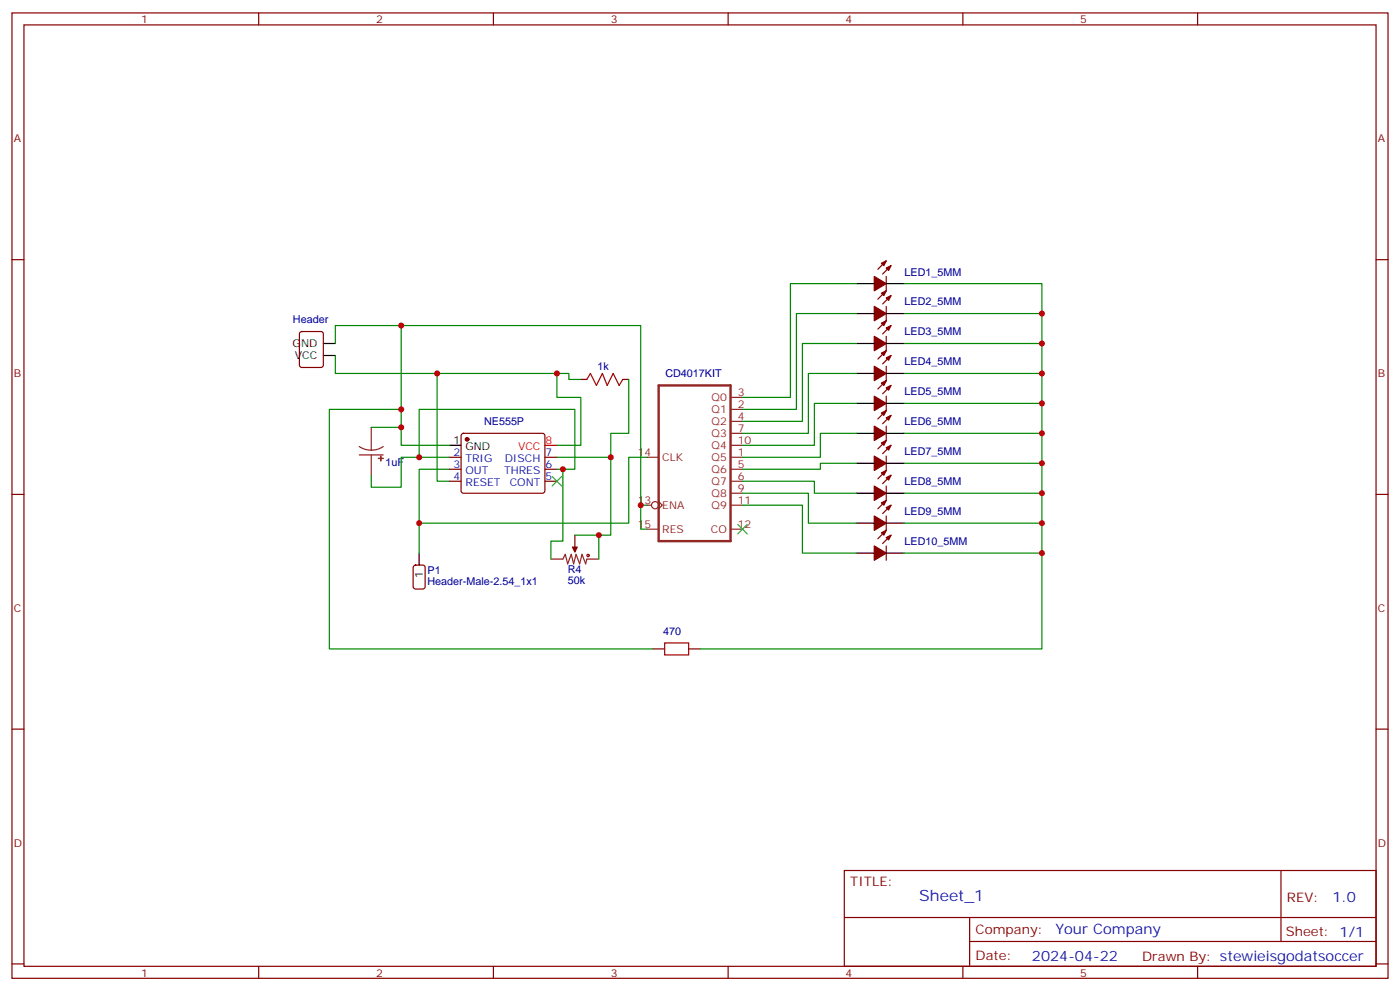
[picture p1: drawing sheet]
<svg xmlns="http://www.w3.org/2000/svg" width="412mm" height="292mm" viewBox="0 0 412 292" stroke-linecap="round" stroke-linejoin="round" font-family="sans-serif">
<g fill="none" stroke="#870000" stroke-width=".35">
<path d="M3.5 3.8h405.4v284.3h-405.4zM7.1 7.3h398.2v277.3h-398.2zM76.2 3.8v3.5M145.3 3.8v3.5M214.5 3.8v3.5M283.6 3.8v3.5M352.8 3.8v3.5M3.5 76.5h3.6M261.1 76.8l-2.5 2.5M262.5 78.2l-2.5 2.5M405.3 76.5h3.6M88.4 97.9l.5-.3h5.6l.7 .5v9.4l-.4 .7h-5.9l-.7-.4v-9.4z"/>
<path d="M261.1 81.4v4.3l-2.5 2.4M261.1 90.2v4.3l-2.5 2.4M261.1 99.1v4.2l-2.5 2.5M262.5 87.1l-2.5 2.4M262.5 95.9l-2.5 2.5M171.1 111.8h1.8M183.4 111.8h1.8M261.1 107.9v4.2l-2.5 2.5M261.1 116.7v4.2l-2.5 2.5M262.5 104.7l-2.5 2.5M262.5 113.5l-2.5 2.5M132.3 134.7h3.5"/>
<path d="M132.3 138.2h3.5M136.1 127.8l.4-.2h23.3l.5 .2 .2 .5-.1 16.5-.6 .5-23.5-.1-.5-.6v-16.3zM160.5 134.7h3.5M160.5 138.2h3.5M261.1 125.5v4.3l-2.5 2.4M261.1 134.3v4.3l-2.5 2.4M262.5 122.3l-2.5 2.5M262.5 131.2l-2.5 2.4M262.5 140l-2.5 2.5M3.5 145.6h3.6M132.3 141.7h3.5M160.5 141.7h3.5"/>
<path d="M169.3 157.6v3.5M261.1 143.2v4.2l-2.5 2.5M261.1 152v4.2l-2.5 2.5M262.5 148.8l-2.5 2.5M262.5 157.6l-2.5 2.5M405.3 145.6h3.6M121.9 166.6l.5-.2h2.1l.7 .5v5.9l-.4 .6-2.4 .1-.6-.5-.1-5.9zM261.1 160.8v4.2M192.3 191.1h3.5M202.8 191.1h3.6M3.5 214.8h3.6M405.3 214.8h3.6"/>
<path d="M248.7 256.4h156.6v28.2h-156.6zM377.3 256.4v20.9M248.7 270.2h156.5M285.6 277.3h119.6M285.6 270.2v14.2M3.5 283.9h3.6M76.2 284.6v3.5M145.3 284.6v3.5M214.5 284.6v3.5M283.6 284.6v3.5M352.8 284.6v3.5M405.3 283.9h3.6"/>
</g>
<g fill="#870000" stroke="#870000" stroke-width=".35">
<path d="M259.6 77.5l1.5-.7-.8 1.4z"/>
<path d="M261.1 79l1.4-.8-.7 1.5z"/>
<path d="M257.5 81.4l3.6 2.1-3.6 2.2z"/>
<path d="M168.6 161.1h1.4l-.7 1.5z"/>
<path d="M259.6 86.4l1.5-.7-.8 1.4z"/>
<path d="M261.1 87.8l1.4-.7-.7 1.4z"/>
<path d="M257.5 90.2l3.6 2.2-3.6 2.1z"/>
<path d="M259.6 95.2l1.5-.7-.8 1.4z"/>
<path d="M261.1 96.6l1.4-.7-.7 1.4z"/>
<path d="M257.5 99.1l3.6 2.1-3.6 2.1z"/>
<path d="M259.6 104l1.5-.7-.8 1.4z"/>
<path d="M261.1 105.4l1.4-.7-.7 1.4z"/>
<path d="M257.5 107.9l3.6 2.1-3.6 2.1z"/>
<path d="M259.6 112.8l1.5-.7-.8 1.4z"/>
<path d="M261.1 114.2l1.4-.7-.7 1.4z"/>
<path d="M257.5 116.7l3.6 2.1-3.6 2.1z"/>
<path d="M259.6 121.6l1.5-.7-.8 1.4z"/>
<path d="M261.1 123l1.4-.7-.7 1.5z"/>
<path d="M257.5 125.5l3.6 2.1-3.6 2.2z"/>
<path d="M259.6 130.5l1.5-.7-.8 1.4z"/>
<path d="M261.1 131.9l1.4-.7-.7 1.4z"/>
<path d="M257.5 134.3l3.6 2.2-3.6 2.1z"/>
<path d="M259.6 139.3l1.5-.7-.8 1.4z"/>
<path d="M261.1 140.7l1.4-.7-.7 1.4z"/>
<path d="M257.5 143.2l3.6 2.1-3.6 2.1z"/>
<path d="M259.6 148.1l1.5-.7-.8 1.4z"/>
<path d="M261.1 149.5l1.4-.7-.7 1.4z"/>
<path d="M257.5 152l3.6 2.1-3.6 2.1z"/>
<path d="M259.6 156.9l1.5-.7-.8 1.4z"/>
<path d="M261.1 158.3l1.4-.7-.7 1.4z"/>
<path d="M257.5 160.8l3.6 2.1-3.6 2.1z"/>
<circle cx="137.6" cy="129.4" r=".53"/>
</g>
<g fill="none" stroke="#000" stroke-width=".35">
<path d="M252.2 83.5h5.3M252.2 92.4h5.3M261.1 83.5h5.2M261.1 92.4h5.2M95.2 101.2h3.6M95.2 104.7h3.6M252.2 101.2h5.3M252.2 110h5.3M252.2 118.8h5.3M261.1 101.2h5.2M261.1 110h5.2M261.1 118.8h5.2"/>
<path d="M132.3 131.2h3.5M252.2 127.6h5.3M252.2 136.5h5.3M261.1 127.6h5.2M261.1 136.5h5.2M252.2 145.3h5.3M252.2 154.1h5.3M261.1 145.3h5.2M261.1 154.1h5.2M123.5 162.9v3.5M252.2 162.9h5.3M261.1 162.9h5.2"/>
</g>
<g fill="none" stroke="#a10000" stroke-width=".35">
<path d="M172.9 111.8l1-1.8 1.8 3.5 1.7-3.5 1.5 3.5 1.7-3.5 1.8 3.5 1-1.7M195.8 189.4h7v3.5h-7z"/>
<circle cx="173.2" cy="163.6" r=".35"/>
</g>
<path d="M160.5 131.2h3.5" fill="none" stroke="#f00" stroke-width=".35"/>
<g fill="none" stroke="#8c2424" stroke-width=".35">
<path d="M215.2 117.1h3.5M105.8 131.5l1.7 .8 1.9 .3M105.8 134h7.1M109.4 125.9v6.7M109.4 134v6M112.9 131.5l-1.7 .8-1.8 .3M190.5 134.7h3.5M215.2 134.7h3.5M215.2 120.6h3.5M215.2 124.1h3.5M215.2 138.2h3.5M215.2 127.6h3.5"/>
<path d="M215.2 131.2h3.5M190.5 148.8h1.4M190.5 155.9h3.5M194 147.7l1.1 1.1-1.1 1.1M215.2 141.7h3.5M215.2 145.3h3.5M215.2 148.8h3.5M215.2 155.9h3.5M162.3 164.7h3.5l.7-1.4 .7 2.8 1.1-2.8 .7 2.8 .7-2.8 1 2.8 .7-2.8 1.1 2.8 .4-1.4h3.5M169.3 161.1v1.5"/>
<circle cx="193" cy="148.8" r="1.06"/>
</g>
<g fill="#8c2424" stroke="#8c2424" stroke-width=".35">
<path d="M111.5 135h1.4z"/>
<path d="M112.1 134.3l.1 1.4z"/>
</g>
<path d="M194 113.5h21.2v45.9h-21.2z" fill="none" stroke="#8c2424" stroke-width=".71"/>
<g fill="none" stroke="#008700" stroke-width=".35">
<path d="M118.2 95.9v35.3h14.1M252.2 83.5h-19.4v33.6h-14.1M252.2 92.4h-17.6v28.2h-15.9M266.3 83.5h40.6v107.6h-100.5M266.3 92.4h40.6M98.8 101.2v-5.3h89.9v60h1.8M98.8 104.7v5.3h30v31.7h3.5M128.8 110h38.8v1.8h3.5M164 110v7.1h7.1v14.1h-7.1M185.2 111.8v15.8h-5.3v7.1h-15.9M252.2 101.2h-15.8v22.9h-17.7M252.2 110h-14.1v17.6h-19.4"/>
<path d="M252.2 118.8h-12.3v12.4h-21.2M266.3 101.2h40.6M266.3 110h40.6M266.3 118.8h40.6M109.4 125.9h8.8M118.2 120.6h-21.2v70.5h95.3M123.5 134.7h-5.3v8.8h-8.8v-3.5M132.3 134.7h-8.8v-14.1h45.8v17.6h-3.5M164 138.2h1.8v21.2h-3.5v5.3M179.9 134.7v22.9h-10.6M190.5 134.7h-5.3v19.4h-61.7v-15.9h8.8M252.2 127.6h-10.5v7.1h-23"/>
<path d="M252.2 136.5h-10.5v1.7h-23M266.3 127.6h40.6M266.3 136.5h40.6M123.5 154.1v8.8M176.4 157.6v7.1M188.7 148.8h1.8M218.7 141.7h21.2v3.6h12.3M218.7 145.3h19.4v8.8h14.1M218.7 148.8h17.7v14.1h15.8M266.3 145.3h40.6M266.3 154.1h40.6M266.3 162.9h40.6"/>
</g>
<path d="M162.6 140.3l2.9 2.9M165.5 140.3l-2.9 2.9M217.3 154.4l2.8 2.9M220.1 154.4l-2.8 2.9" fill="none" stroke="#3c3" stroke-width=".35"/>
<g fill="#c00">
<circle cx="188.7" cy="148.8" r=".88"/>
<circle cx="128.8" cy="110" r=".88"/>
<circle cx="164" cy="110" r=".88"/>
<circle cx="179.9" cy="134.7" r=".88"/>
<circle cx="165.8" cy="138.2" r=".88"/>
<circle cx="123.5" cy="134.7" r=".88"/>
<circle cx="123.5" cy="154.1" r=".88"/>
<circle cx="118.2" cy="95.9" r=".88"/>
<circle cx="118.2" cy="125.9" r=".88"/>
<circle cx="118.2" cy="120.6" r=".88"/>
<circle cx="306.9" cy="92.4" r=".88"/>
<circle cx="306.9" cy="101.2" r=".88"/>
<circle cx="306.9" cy="110" r=".88"/>
<circle cx="306.9" cy="118.8" r=".88"/>
<circle cx="306.9" cy="127.6" r=".88"/>
<circle cx="306.9" cy="136.5" r=".88"/>
<circle cx="306.9" cy="145.3" r=".88"/>
<circle cx="306.9" cy="154.1" r=".88"/>
<circle cx="306.9" cy="162.9" r=".88"/>
<circle cx="176.4" cy="157.6" r=".88"/>
</g>
<text font-size="4.6" fill="#00f" x="270.8" y="265.4">Sheet_1</text>
<g font-size="4.2" fill="#00f">
<text x="392.5" y="265.7">1.0</text>
<text x="310.9" y="275.2">Your Company</text>
<text x="304" y="283">2024-04-22</text>
</g>
<g font-size="3.9" fill="#800">
<text x="250.5" y="261">TITLE:</text>
<text x="379.1" y="265.7">REV:</text>
<text x="287.4" y="275.2">Company:</text>
<text x="378.7" y="275.8">Sheet: 1/1</text>
<text x="287.4" y="282.9">Date:</text>
<text x="336.4" y="282.9">Drawn By: stewieisgodatsoccer</text>
</g>
<g font-size="3.2" fill="#800">
<text x="41.6" y="6.8">1</text>
<text x="110.8" y="6.8">2</text>
<text x="179.9" y="6.8">3</text>
<text x="249.1" y="6.8">4</text>
<text x="318.2" y="6.8">5</text>
<text x="4.1" y="41.9">A</text>
<text x="405.9" y="41.9">A</text>
<text x="4.1" y="111.1">B</text>
<text x="405.9" y="111.1">B</text>
<text x="4.1" y="180.2">C</text>
<text x="405.9" y="180.2">C</text>
<text x="4.1" y="249.3">D</text>
<text x="405.9" y="249.3">D</text>
<text x="41.6" y="287.6">1</text>
<text x="110.8" y="287.6">2</text>
<text x="179.9" y="287.6">3</text>
<text x="249.1" y="287.6">4</text>
<text x="318.2" y="287.6">5</text>
</g>
<g font-size="3.2" fill="#000080">
<text x="266.5" y="81.2">LED1_5MM</text>
<text x="266.5" y="90">LED2_5MM</text>
<text x="86.3" y="95.3">Header</text>
<text x="266.5" y="98.8">LED3_5MM</text>
<text x="266.5" y="107.6">LED4_5MM</text>
<text x="176" y="108.9">1k</text>
<text x="196" y="111.1">CD4017KIT</text>
<text x="266.5" y="116.4">LED5_5MM</text>
<text x="142.6" y="125.2">NE555P</text>
<text x="266.5" y="125.3">LED6_5MM</text>
<text x="113.6" y="137.2">1uF</text>
<text x="266.5" y="134.1">LED7_5MM</text>
<text x="266.5" y="142.9">LED8_5MM</text>
<text x="266.5" y="151.7">LED9_5MM</text>
<text x="266.5" y="160.5">LED10_5MM</text>
<text x="125.9" y="172.3">Header-Male-2.54_1x1</text>
<text x="125.9" y="169.1">P1</text>
<text x="167.2" y="172.1">50k</text>
<text x="167.2" y="168.9">R4</text>
<text x="195.3" y="187">470</text>
</g>
<g font-size="3.2">
<text x="86.2" y="102.2">GND</text>
<text x="86.9" y="105.8">VCC</text>
<text x="133.6" y="130.8">1</text>
<text x="137.1" y="132.6">GND</text>
<text x="124.5" y="170.2" transform="rotate(-90 124.5 170.2)">1</text>
</g>
<g font-size="3.2" fill="#8d2323">
<text x="209.6" y="118.1">Q0</text>
<text x="217.3" y="116.7">3</text>
<text x="209.6" y="121.6">Q1</text>
<text x="209.6" y="125.2">Q2</text>
<text x="217.3" y="120.2">2</text>
<text x="217.3" y="123.8">4</text>
<text x="209.6" y="128.7">Q3</text>
<text x="217.3" y="127.3">7</text>
<text x="217.3" y="130.8">10</text>
<text x="187.9" y="134.3">14</text>
<text x="195.1" y="135.7">CLK</text>
<text x="209.6" y="135.7">Q5</text>
<text x="209.6" y="132.2">Q4</text>
<text x="217.3" y="134.3">1</text>
<text x="217.3" y="137.9">5</text>
<text x="209.6" y="139.3">Q6</text>
<text x="209.6" y="142.8">Q7</text>
<text x="217.3" y="141.4">6</text>
<text x="187.9" y="148.4">13</text>
<text x="195.1" y="149.9">ENA</text>
<text x="209.6" y="146.3">Q8</text>
<text x="209.6" y="149.9">Q9</text>
<text x="217.3" y="144.9">9</text>
<text x="217.3" y="148.4">11</text>
<text x="187.9" y="155.5">15</text>
<text x="217.3" y="155.5">12</text>
<text x="195.1" y="156.9">RES</text>
<text x="209.4" y="156.9">CO</text>
</g>
<g font-size="3.2" fill="#f00">
<text x="160.7" y="130.8">8</text>
<text x="152.6" y="132.6">VCC</text>
</g>
<g font-size="3.2" fill="#00f">
<text x="133.6" y="134.3">2</text>
<text x="133.6" y="137.9">3</text>
<text x="137.1" y="136.1">TRIG</text>
<text x="148.7" y="136.1">DISCH</text>
<text x="160.7" y="137.9">6</text>
<text x="160.7" y="134.3">7</text>
<text x="133.6" y="141.4">4</text>
<text x="137.1" y="139.6">OUT</text>
<text x="137.1" y="143.2">RESET</text>
<text x="148.5" y="139.6">THRES</text>
<text x="150.2" y="143.2">CONT</text>
<text x="160.7" y="141.4">5</text>
</g>
</svg>
